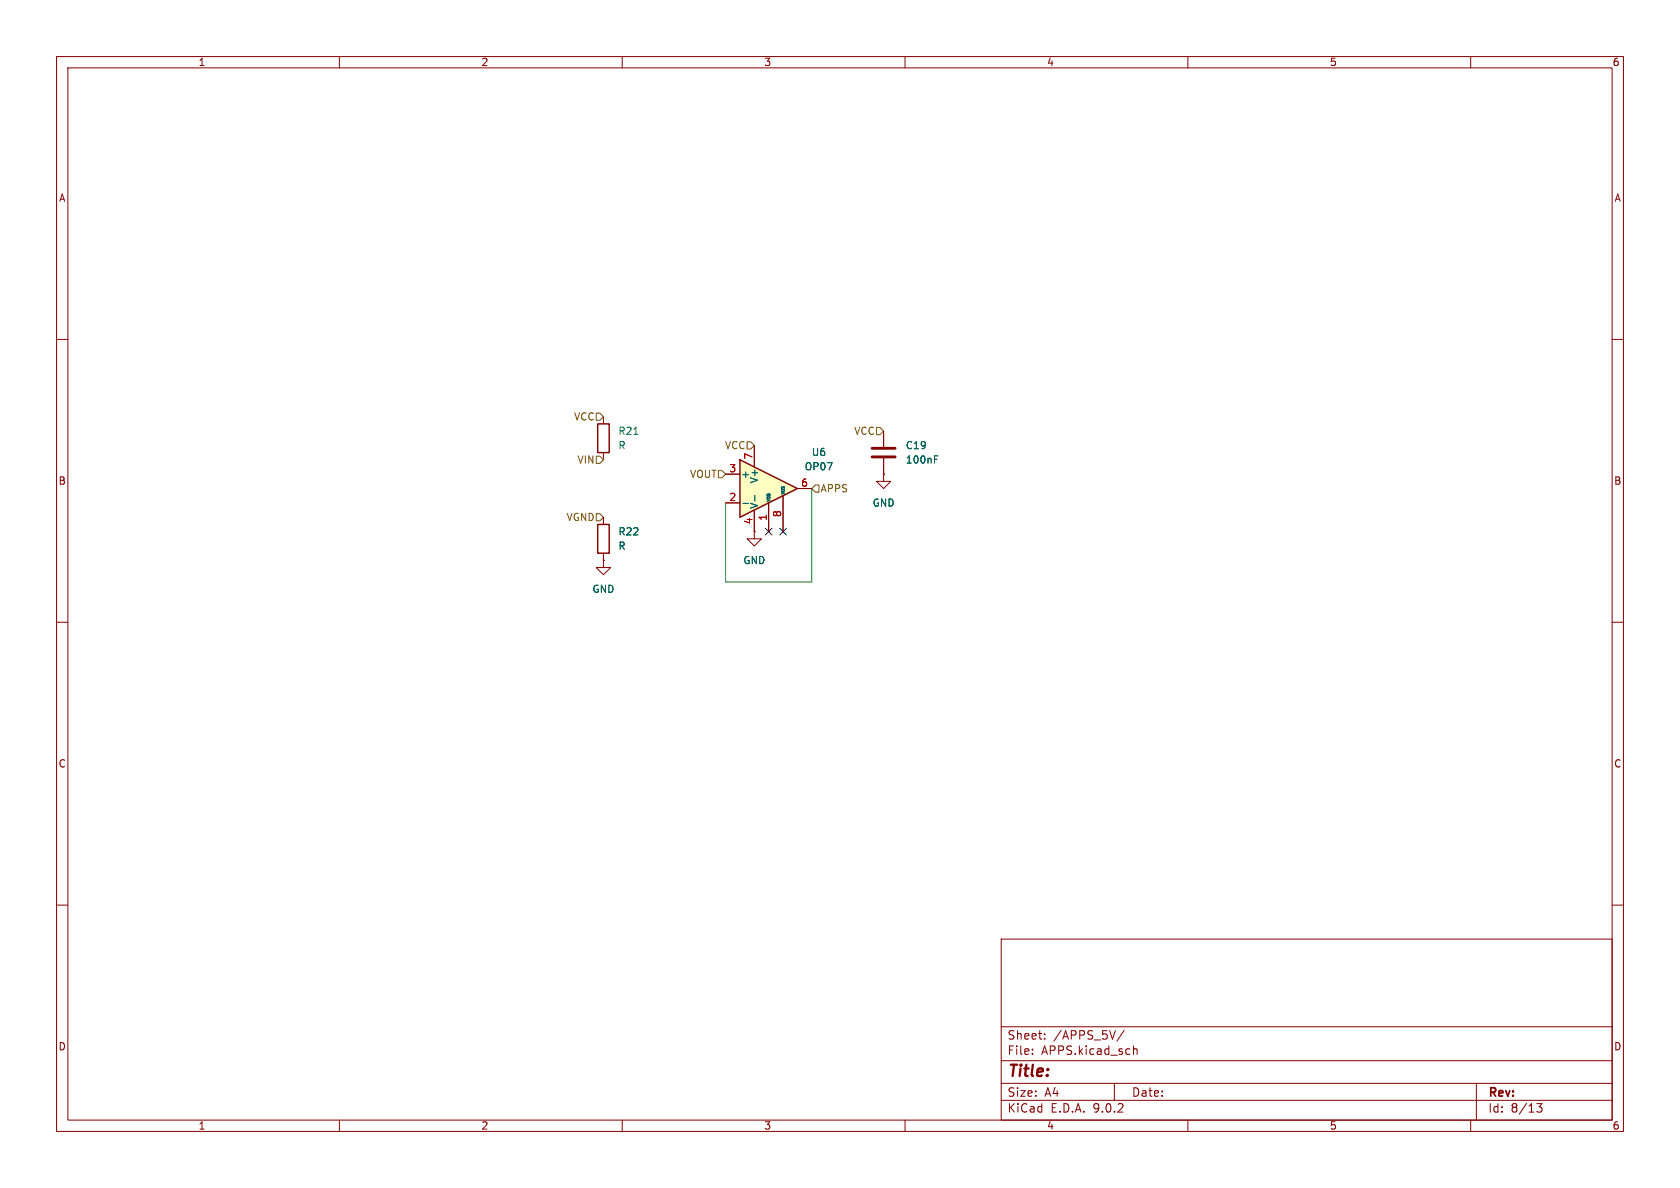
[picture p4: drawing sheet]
<svg xmlns="http://www.w3.org/2000/svg" width="297mm" height="210mm" viewBox="0 0 297 210" stroke-linecap="round" stroke-linejoin="round" font-family="sans-serif">
<g fill="none" stroke="#840000" stroke-width=".18">
<path d="M10 10h277v190h-277zM12 12h273v186h-273zM60 10v2M110 10v2M160 10v2M210 10v2M260 10v2M10 60h2M285 60h2M10 110h2M285 110h2M10 160h2"/>
<path d="M177 166h108v32h-108zM285 160h2M60 198v2M110 198v2M160 198v2M177 194.5h108M177 191.5h108M177 187.5h108M177 181.5h108M182.5 186.3v.1M182.5 185.5v.1M184.7 183.6v.1"/>
<path d="M184.7 182.8v.1M197 191.5v3M198.7 182.1l-1.2 2M200.4 184.9v1.5M200.4 185.5l.2-.1 .4 .1v.9M210 198v2M260 198v2M261 191.5v6.5M271.7 195.1h.9l-.5 .6 .4 .1v.7l-.2 .1-.6-.1"/>
</g>
<path d="M130.8 81.3l10.2 5.1-10.2 5z" fill="#ffffc2"/>
<path d="M105.7 74.9h2v5.1h-2zM105.7 92.7h2v5.1h-2zM130.8 81.3l10.2 5.1-10.2 5z" fill="none" stroke="#840000" stroke-width=".25"/>
<g fill="none" stroke="#840000" stroke-width=".18">
<path d="M106.7 73.7v1.2M133.3 78.7v3.9M156.2 76.2v2.8M106.7 99.1v1.2h1.2l-1.2 1.3-1.3-1.3h1.3M106.7 99.1h.1M106.7 80v1.3M106.7 91.4v1.3M106.7 97.8v1.3M128.3 83.8h2.5M128.3 88.9h2.5M133.3 94v1.3h1.3l-1.3 1.2-1.2-1.2h1.2M133.3 94h.1"/>
<path d="M133.3 90.2v3.8M135.9 88.9v5.1M138.4 87.6v6.4M141 86.4h2.5M156.2 83.8v1.3h1.3l-1.3 1.3-1.3-1.3h1.3M156.2 83.8h.1M156.2 81v2.8"/>
</g>
<path d="M112.1 76.8h.7M131.3 89h1M133.4 87.6v1M165.2 81.2h.4M165.2 80.6h.6" fill="none" stroke="#006464" stroke-width=".18"/>
<path d="M154.2 79.2h4M154.2 80.8h4" fill="none" stroke="#840000" stroke-width=".51"/>
<path d="M105.4 73h.6l.7 .7-.7 .6h-.6zM132.1 78.1h.6l.6 .6-.6 .7h-.6zM154.9 75.6h.7l.6 .6-.6 .6h-.7zM105.4 80.6h.6l.7 .7-.7 .6h-.6zM105.4 90.8h.6l.7 .6-.7 .7h-.6zM127 83.2h.6l.7 .6-.7 .7h-.6zM144.1 85.7h.7v1.3h-.7l-.6-.6z" fill="none" stroke="#725600" stroke-width=".18"/>
<path d="M143.5 86.4v16.5h-15.2v-14" fill="none" stroke="#009600" stroke-width=".18"/>
<path d="M135.3 93.4l1.2 1.2M136.5 93.4l-1.2 1.2M137.8 93.4l1.2 1.2M139 93.4l-1.2 1.2" fill="none" stroke="#000084" stroke-width=".18"/>
<text font-size="2.8" fill="#840000" x="178" y="190.9">Title:</text>
<g font-size="2.1" fill="#840000">
<text x="178" y="184">Sheet:</text>
<text x="186.2" y="184">/APPS_5V/</text>
<text x="178" y="186.7">File:</text>
<text x="184.1" y="186.7">APPS.kicad_sch</text>
<text x="178" y="196.9">KiCad</text>
<text x="178" y="194.1">Size:</text>
<text x="184.7" y="194.1">A4</text>
<text x="185.7" y="196.9">E.D.A.</text>
<text x="193.3" y="196.9">9.0.2</text>
<text x="200" y="194.1">Date:</text>
<text x="263" y="194.3">Rev:</text>
<text x="263" y="196.9">Id:</text>
<text x="267.1" y="196.9">8/13</text>
</g>
<g font-size="1.8" fill="#840000">
<text x="35" y="11.9">1</text>
<text x="85" y="11.9">2</text>
<text x="135" y="11.9">3</text>
<text x="185" y="11.9">4</text>
<text x="235" y="11.9">5</text>
<text x="285" y="11.9">6</text>
<text x="10.3" y="35.9">A</text>
<text x="285.3" y="35.9">A</text>
<text x="10.3" y="85.9">B</text>
<text x="285.3" y="85.9">B</text>
<text x="10.3" y="135.9">C</text>
<text x="285.3" y="135.9">C</text>
<text x="10.3" y="185.9">D</text>
<text x="285.3" y="185.9">D</text>
<text x="35" y="199.9">1</text>
<text x="85" y="199.9">2</text>
<text x="135" y="199.9">3</text>
<text x="185" y="199.9">4</text>
<text x="235" y="199.9">5</text>
<text x="285" y="199.9">6</text>
</g>
<g font-size="1.8" fill="#725600">
<text x="101.4" y="74.5">VCC</text>
<text x="150.9" y="77.1">VCC</text>
<text x="102" y="82.1">VIN</text>
<text x="128.1" y="79.6">VCC</text>
<text x="121.9" y="84.7">VOUT</text>
<text x="145" y="87.2">APPS</text>
<text x="100.1" y="92.3">VGND</text>
</g>
<g font-size="1.8" fill="#006464">
<text x="109.2" y="77.1">R21</text>
<text x="109.2" y="79.6">R</text>
<text x="142.2" y="83.3">OP07</text>
<text x="143.4" y="80.8">U6</text>
<text x="160" y="82.1">100nF</text>
<text x="160" y="79.6">C19</text>
<text x="130.9" y="84.7">+</text>
<text x="134.2" y="85.5" transform="rotate(-90 134.2 85.5)">V+</text>
<text x="154.2" y="89.8">GND</text>
<text x="109.2" y="94.8">R22</text>
<text x="134.2" y="90" transform="rotate(-90 134.2 90)">V-</text>
<text x="109.2" y="97.4">R</text>
<text x="131.3" y="99.9">GND</text>
<text x="104.6" y="105">GND</text>
</g>
<g font-size="1.8" fill="#a90000">
<text x="128.8" y="83.6">3</text>
<text x="133.1" y="81.4" transform="rotate(-90 133.1 81.4)">7</text>
<text x="128.8" y="88.6">2</text>
<text x="141.5" y="86.1">6</text>
<text x="133.1" y="92.8" transform="rotate(-90 133.1 92.8)">4</text>
<text x="135.6" y="92.1" transform="rotate(-90 135.6 92.1)">1</text>
<text x="138.2" y="91.5" transform="rotate(-90 138.2 91.5)">8</text>
</g>
<g font-size=".7" fill="#006464">
<text x="136.4" y="88.8" transform="rotate(-90 136.4 88.8)">VOS</text>
<text x="138.9" y="87.5" transform="rotate(-90 138.9 87.5)">VOS</text>
</g>
</svg>
